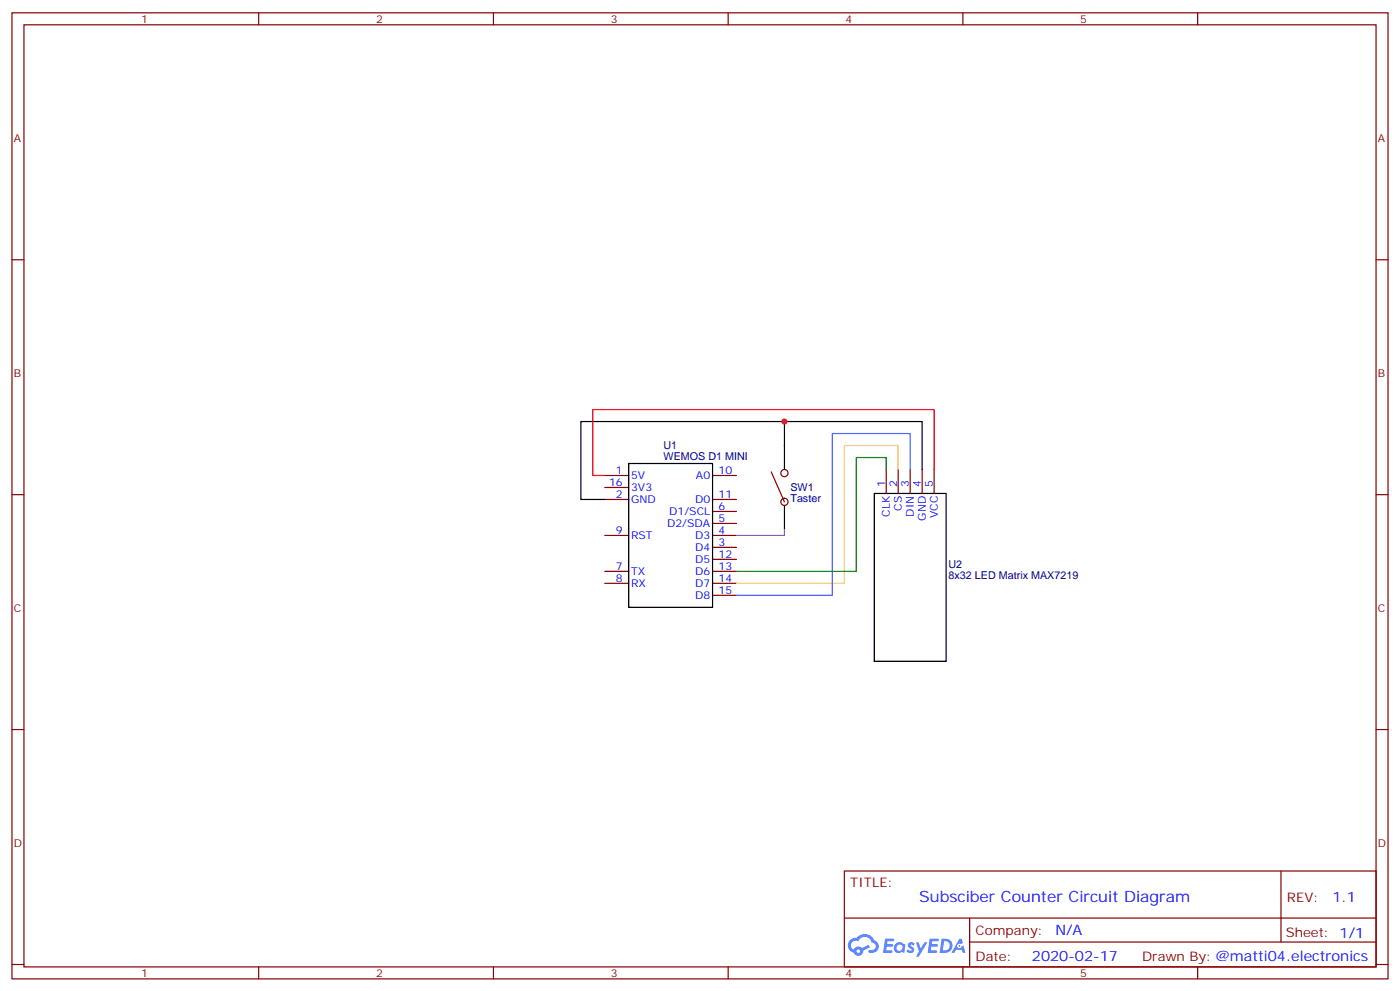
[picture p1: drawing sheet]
<svg xmlns="http://www.w3.org/2000/svg" width="412mm" height="292mm" viewBox="0 0 412 292" stroke-linecap="round" stroke-linejoin="round" font-family="sans-serif">
<g fill="none" stroke="#870000" stroke-width=".35">
<path d="M3.5 3.8h405.4v284.3h-405.4zM7.1 7.3h398.2v277.3h-398.2zM76.2 3.8v3.5M145.3 3.8v3.5M214.5 3.8v3.5M283.6 3.8v3.5M352.8 3.8v3.5M3.5 76.4h3.6M405.3 76.4h3.6M3.5 145.6h3.6M405.3 145.6h3.6M3.5 214.7h3.6"/>
<path d="M405.3 214.7h3.6M248.7 256.4h156.6v28.2h-156.6zM377.3 256.4v20.9M248.7 270.2h156.5M285.6 277.3h119.6M285.6 270.2v14.1M3.5 283.9h3.6M76.2 284.6v3.5M145.3 284.6v3.5M214.5 284.6v3.5M283.6 284.6v3.5M352.8 284.6v3.5"/>
<path d="M405.3 283.9h3.6"/>
</g>
<g fill="#5487ff">
<path d="M267.7 277.5a1.22 1.22 0 0 1 1.7 .3l-.4 .6a.47 .47 0 0 0-.3-.4 .47 .47 0 0 0-.5 .2l.1 .2a1.14 1.14 0 0 1 .8 1.7 1.14 1.14 0 0 1-1.9 0l-.2-.2 .5-.5 .7 .4a.29 .29 0 0 0 .3-.2 .29 .29 0 0 0-.2-.4 1.04 1.04 0 0 1-.6-1.7z"/>
<path d="M260.7 276.3h2.4l.3 .2-.2 .5h-1.8l-.1 .9h1.5l.3 .4-.3 .3h-1.6l-.2 1.1 1.7 .1 .2 .3-.2 .3h-2.6z"/>
<path d="M273.8 276.3h2.4l.3 .2-.1 .5h-1.8l-.2 .9h1.6l.3 .4-.4 .3h-1.6l-.1 1.1 1.7 .1 .2 .3-.2 .3h-2.6z"/>
<path d="M282.6 276.3h.7l.3 1.2-.6 .4a.69 .69 0 0 0-1 .2 .69 .69 0 0 0 .4 1 .69 .69 0 0 0 .9-.6l.5-.3 .6 2.2h-.8l-.2-.8h-1.8l-.5 .8h-.8z"/>
<path d="M269.8 277.4h.8l.6 1.8 1.1-1.8h.9l-2.6 4.2h-.8l.9-1.6z"/>
<path d="M277.4 276.3l-.6 4.1h1.3a2.11 2.11 0 0 0 2.5-2.1 2.11 2.11 0 0 0-2.5-2zM278.1 277a1.39 1.39 0 0 1 1.7 1.4 1.39 1.39 0 0 1-1.8 1.3h-.3z"/>
<path d="M263.7 277.9a1.54 1.54 0 0 0-.1 2.2 1.54 1.54 0 0 0 2.2 .1l.6 .2 .3-2.3-.2-.2h-.4a1.49 1.49 0 0 0-2.4 0zM264 278.9a.94 .94 0 0 1 1.8 0 .94 .94 0 0 1-1.8 0z"/>
<path d="M250.4 276.7a2.18 2.18 0 0 0 1.1 3.7 1.44 1.44 0 0 0 1.6 .9 1.44 1.44 0 0 0 1.2-1.5l2-1-.5-.7-1.9 .9a1.47 1.47 0 0 0-2.4 .5 1.39 1.39 0 0 1-.7-2 1.39 1.39 0 0 1 2-.4 2.12 2.12 0 0 1 2.2-1.3 2.12 2.12 0 0 1 1.9 1.7 1.14 1.14 0 0 1 1.1 1.4 1.14 1.14 0 0 1-1.7 .7 .43 .43 0 0 0-.5 .4 .43 .43 0 0 0 .4 .5 1.98 1.98 0 0 0 2.5-1.3 1.98 1.98 0 0 0-1.2-2.5 3.1 3.1 0 0 0-5.3-.7l-.9 .1zM252.3 280a.55 .55 0 0 1 1.1 0 .55 .55 0 0 1-1.1 0z"/>
<circle cx="282.6" cy="278.4" r=".26"/>
</g>
<g fill="none" stroke="#870000" stroke-width=".35">
<path d="M178.2 139.9h7M209.9 139.9h7.1M227.2 138.9l3.9 8.8M261.1 138.2v7M264.6 138.2v7M268.1 138.2v7M271.6 138.2v7M275.2 138.2v7M178.2 143.5h7M178.2 147h7M178.2 157.6h7M209.9 147h7.1"/>
<path d="M209.9 157.6h7.1M209.9 150.5h7.1M209.9 154.1h7.1M178.2 168.2h7M178.2 171.7h7M209.9 168.2h7.1M209.9 171.7h7.1M209.9 161.1h7.1M209.9 164.6h7.1M209.9 175.2h7.1"/>
<circle cx="231.1" cy="139.2" r="1.06"/>
<circle cx="231.1" cy="147.7" r="1.06"/>
</g>
<path d="M185.2 136.4h24.7v42.4h-24.7zM231.1 124.1v14.1M271.6 138.2v-14.1h-100.5v22.9h7.1M231.1 148.8v7M257.5 145.2h21.2v49.4h-21.2z" fill="none" stroke="#000" stroke-width=".35"/>
<path d="M264.6 138.2v-7.1h-15.9v40.6h-31.7" fill="none" stroke="#fc3" stroke-width=".35"/>
<path d="M268.1 138.2v-10.6h-22.9v47.6h-28.2" fill="none" stroke="#36f" stroke-width=".35"/>
<path d="M275.2 138.2v-17.7h-100.6v19.4h3.6" fill="none" stroke="#f00" stroke-width=".35"/>
<path d="M261.1 138.2v-3.5h-8.9v33.5h-35.2" fill="none" stroke="#008700" stroke-width=".35"/>
<path d="M231.1 155.8v1.8h-14.1" fill="none" stroke="#f0f" stroke-width=".35"/>
<circle cx="231.1" cy="124.1" r=".88" fill="#c00"/>
<text font-size="4.6" fill="#00f" x="270.8" y="265.4">Subsciber Counter Circuit Diagram</text>
<g font-size="4.2" fill="#00f">
<text x="392.5" y="265.6">1.1</text>
<text x="310.9" y="275.2">N/A</text>
<text x="304" y="283">2020-02-17</text>
</g>
<g font-size="3.9" fill="#800">
<text x="250.5" y="260.9">TITLE:</text>
<text x="379.1" y="265.6">REV:</text>
<text x="287.4" y="275.1">Company:</text>
<text x="378.7" y="275.8">Sheet: 1/1</text>
<text x="287.4" y="282.8">Date:</text>
<text x="336.4" y="282.9">Drawn By: @matti04.electronics</text>
</g>
<g font-size="3.2" fill="#800">
<text x="41.6" y="6.8">1</text>
<text x="110.8" y="6.8">2</text>
<text x="179.9" y="6.8">3</text>
<text x="249.1" y="6.8">4</text>
<text x="318.2" y="6.8">5</text>
<text x="4.1" y="41.9">A</text>
<text x="405.9" y="41.9">A</text>
<text x="4.1" y="111">B</text>
<text x="405.9" y="111">B</text>
<text x="4.1" y="180.2">C</text>
<text x="405.9" y="180.2">C</text>
<text x="4.1" y="249.3">D</text>
<text x="405.9" y="249.3">D</text>
<text x="41.6" y="287.6">1</text>
<text x="110.8" y="287.6">2</text>
<text x="179.9" y="287.6">3</text>
<text x="249.1" y="287.6">4</text>
<text x="318.2" y="287.6">5</text>
</g>
<g font-size="3.2" fill="#000080">
<text x="195.4" y="135.3">WEMOS D1 MINI</text>
<text x="195.5" y="132.2">U1</text>
<text x="232.8" y="147.8">Taster</text>
<text x="232.8" y="144.6">SW1</text>
<text x="279.4" y="167.2">U2</text>
<text x="279.4" y="170.3">8x32 LED Matrix MAX7219</text>
</g>
<g font-size="3.2" fill="#00f">
<text x="179.4" y="143.1">16</text>
<text x="181.4" y="139.6">1</text>
<text x="185.9" y="141">5V</text>
<text x="205" y="141">A0</text>
<text x="211.7" y="139.6">10</text>
<text x="260.7" y="143.5" transform="rotate(-90 260.7 143.5)">1</text>
<text x="264.2" y="143.5" transform="rotate(-90 264.2 143.5)">2</text>
<text x="267.8" y="143.5" transform="rotate(-90 267.8 143.5)">3</text>
<text x="271.3" y="143.5" transform="rotate(-90 271.3 143.5)">4</text>
<text x="274.8" y="143.5" transform="rotate(-90 274.8 143.5)">5</text>
<text x="181.4" y="146.6">2</text>
<text x="185.9" y="144.5">3V3</text>
<text x="185.9" y="148.1">GND</text>
<text x="204.7" y="148.1">D0</text>
<text x="211.7" y="146.6">11</text>
<text x="196.5" y="155.1">D2/SDA</text>
<text x="197.1" y="151.6">D1/SCL</text>
<text x="211.7" y="150.2">6</text>
<text x="211.7" y="153.7">5</text>
<text x="262.1" y="152.1" transform="rotate(-90 262.1 152.1)">CLK</text>
<text x="265.6" y="150.3" transform="rotate(-90 265.6 150.3)">CS</text>
<text x="269.2" y="152.1" transform="rotate(-90 269.2 152.1)">DIN</text>
<text x="272.7" y="153.2" transform="rotate(-90 272.7 153.2)">GND</text>
<text x="276.2" y="152.5" transform="rotate(-90 276.2 152.5)">VCC</text>
<text x="181.4" y="157.2">9</text>
<text x="185.9" y="158.6">RST</text>
<text x="204.7" y="158.6">D3</text>
<text x="211.7" y="157.2">4</text>
<text x="211.7" y="160.8">3</text>
<text x="181.4" y="167.8">7</text>
<text x="204.7" y="162.2">D4</text>
<text x="204.7" y="165.7">D5</text>
<text x="211.7" y="164.3">12</text>
<text x="211.7" y="167.8">13</text>
<text x="181.4" y="171.3">8</text>
<text x="185.9" y="169.2">TX</text>
<text x="185.9" y="172.8">RX</text>
<text x="204.7" y="169.2">D6</text>
<text x="204.7" y="172.8">D7</text>
<text x="211.7" y="171.3">14</text>
<text x="204.7" y="176.3">D8</text>
<text x="211.7" y="174.9">15</text>
</g>
</svg>
